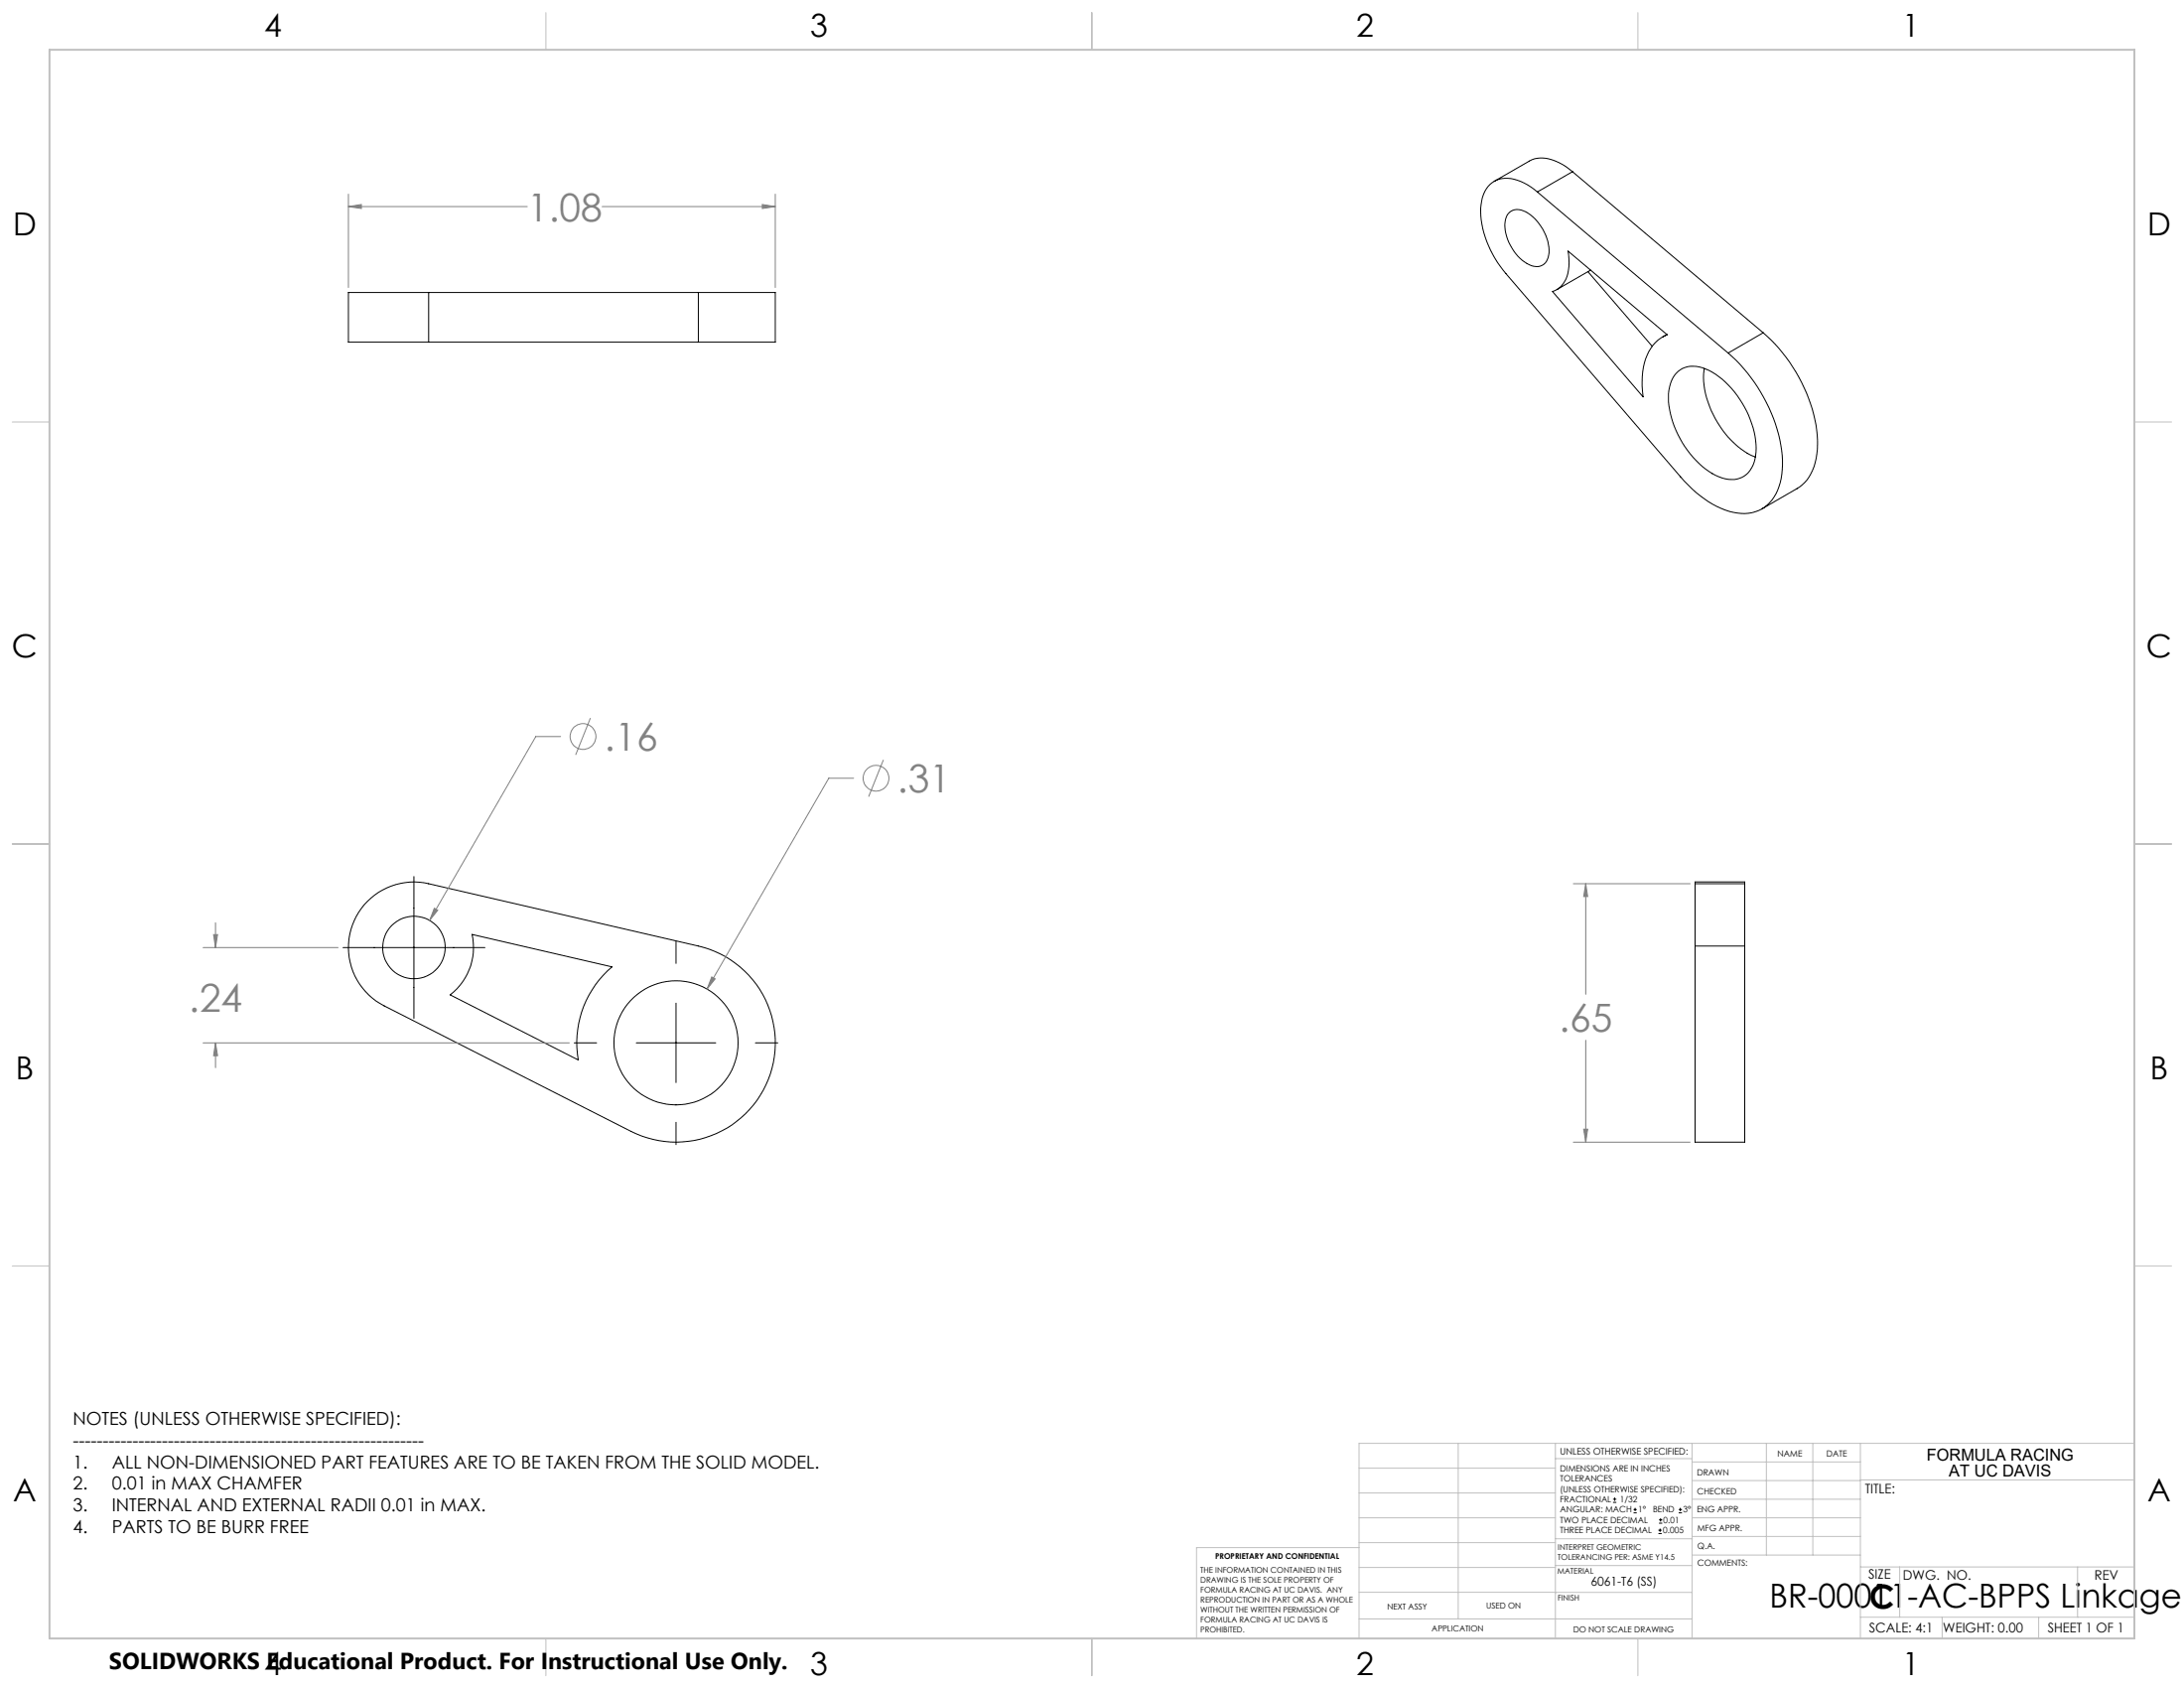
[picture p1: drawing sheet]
<svg xmlns="http://www.w3.org/2000/svg" width="559mm" height="432mm" viewBox="0 0 559 432" stroke-linecap="round" stroke-linejoin="round" font-family="sans-serif">
<g fill="none" stroke="#000" stroke-width=".25">
<path d="M386.3 54.3a4.2 4.2 0 0 1 5.3 .7 12.1 12.1 0 0 1 4.6 10.3 3.2 3.2 0 0 1-4.9 2.4 11.8 11.8 0 0 1-6.1-11.5l.4-1.1zM393.3 49.1a11.3 11.3 0 0 0-9.7-3.3 6.9 6.9 0 0 0-4.6 6.5 24.7 24.7 0 0 0 6.3 17.7l44.7 52a26.8 26.8 0 0 0 13.4 9.1 9.5 9.5 0 0 0 12.1-7.6 28.8 28.8 0 0 0-2.3-17.8 41.8 41.8 0 0 0-11-15.4M393.3 49.1l48.9 41.2M402.3 43.9a11.4 11.4 0 0 0-9.7-3.3l-1.3 .6-9 5.2M402.3 43.9l-9 5.2M402.3 43.9l48.8 41.2M109.7 74.8h-20.6v12.7h20.6M109.7 74.8v12.7M109.7 74.8h69M178.7 74.8h19.7v12.7h-19.7M178.7 74.8v12.7M401.2 64.2l25.3 21.4a11.1 11.1 0 0 0-6.2 9.5l-.1 3.8 .2 2.6-23.2-26.9a6.6 6.6 0 0 0 4.2-6.5z"/>
<path d="M406.3 69.5l16.4 19.1M407 69.1l-8.7 5M109.7 87.5h69M426.5 85.6l-1.1 .6M429.3 95a6.9 6.9 0 0 1 8-.2 24.4 24.4 0 0 1 12 20.8 6.7 6.7 0 0 1-5.6 7.1 13 13 0 0 1-9.7-4.8 24.5 24.5 0 0 1-7.1-17.1 8.3 8.3 0 0 1 2.4-5.8zM436.1 94.3a22.3 22.3 0 0 0 5.4 16.7 18.6 18.6 0 0 0 7.7 5.9M451.1 85.1a40.6 40.6 0 0 1 13.9 27.5 15.2 15.2 0 0 1-3.2 10.8l-1.4 1.2-9.6 5.6M451.1 85.1l-8.9 5.2M94.1 230.5a16.7 16.7 0 0 1 15.6-4.4l69 15.9a25.4 25.4 0 0 1 18.2 33.4 25.4 25.4 0 0 1-35.4 14l-63.2-32.1a16.7 16.7 0 0 1-4.2-26.8zM105.9 224.2v36.3M120.8 239l35.8 8.3a25.3 25.3 0 0 0-8.6 23.8l-32.8-16.6a15.4 15.4 0 0 0 5.6-15.5zM433.7 226.1v-.5h12.7v.5"/>
<path d="M433.7 226.1h12.7M433.7 226.1v15.9M446.4 226.1v15.9M87.8 242.4h36.3M173 240.7v5.8M173 256.6v20.3M433.7 242v50.2h12.7v-50.2M433.7 242h12.7M146.9 266.8h5.7M162.8 266.8h20.3M193.3 266.8h5.7M173 287.1v5.7"/>
<path d="M412.7 384.3h.9M412.7 383.5h.9M413.1 383.1v.8M418 387h.8M418 386.2h.8M418.4 385.7v.9M424.3 392.3h.9M424.3 391.4h.9M424.5 389.6h.8M424.5 388.8h.8M424.7 391v.9M424.9 388.4v.8"/>
<path d="M429.5 387h.9M429.5 386.2h.9M429.9 385.7v.9"/>
<circle cx="105.9" cy="242.4" r="8"/>
<circle cx="173" cy="266.8" r="15.9"/>
</g>
<g fill="none" stroke="#808080" stroke-width=".25">
<path d="M89.1 52.8l3.4-.5v1zM89.1 49.7v23.9M89.1 52.8h45.8M154.1 52.8h44.3M195.1 52.3l3.3 .5-3.3 .5zM198.4 49.7v23.9M143.4 188.4h-6.3l-27.2 47M151.1 183.7l-3.8 9.4M218.4 199.1h-6.3l-31.2 53.9M226 194.4l-3.7 9.4M54.6 239.1h1.1l-.6 3.3zM55.1 236v6.4"/>
<path d="M111.1 232.3l.9 .5-2.1 2.6zM402.6 226.1h29.8M405.7 226.1l.5 3.2h-1zM405.7 226.1v28.3M52 242.4h34.5M182.1 249.9l.9 .5-2.1 2.6zM52 266.8h93.7M55.1 266.8l.6 3.3h-1.1zM55.1 266.8v6.3M405.7 266.1v26.1M402.6 292.2h29.8M405.2 288.9h1l-.5 3.3z"/>
<circle cx="149.2" cy="188.4" r="3.3"/>
<circle cx="224.1" cy="199.1" r="3.3"/>
</g>
<g fill="none" stroke="#c0c0c0" stroke-width=".25">
<path d="M139.7 3.2v9.5M279.4 3.2v9.5M419.1 3.2v9.5M3.1 107.9h9.6M546.1 107.9h9.5M3.1 215.9h9.6M546.1 215.9h9.5M3.1 323.8h9.6M546.1 323.8h9.5M347.7 375.6h50.3M373.1 369.2v44.9M398 369.2v49.9"/>
<path d="M398 373.1h34.9M432.9 369.2v49.9M432.9 378.7h43.1M432.9 374h43.1M451.9 369.2v28.6M463.8 369.2v28.6M476 369.2v49.9M476 378.6h70.1M546.1 369.2h-198.4v49.9M347.7 394.6h50.3M347.7 388.3h50.3M347.7 381.9h50.3"/>
<path d="M347.7 395.9h-41.6v23.2M398 393.6h35M432.9 383.5h43.1M432.9 388.3h43.1M432.9 393h43.1M433 397.8h43M139.7 419.1v9.6M279.4 419.1v9.6M347.7 414.1h85.2M347.7 401h50.3M347.7 407.3h50.3M398 407.4h34.9"/>
<path d="M398 400.5h35M419.1 419.1v9.6M476 413.7h70.1M476 400.8h70.1M486.1 400.8v12.9M496.9 413.7v5.4M521.6 413.7v5.4M531.6 400.8v12.9"/>
</g>
<path d="M12.7 12.7h533.4v406.4h-533.4z" fill="none" stroke="#c0c0c0" stroke-width=".5"/>
<path d="M111.1 232.3l-1.2 3.1 2.1-2.6zM182.1 249.9l-1.2 3.1 2.1-2.6zM55.1 266.8l.6 3.3h-1.1zM54.6 239.1h1.1l-.6 3.3zM405.7 226.1l.5 3.2h-1zM405.2 288.9h1l-.5 3.3zM195.1 52.3l3.3 .5-3.3 .5zM89.1 52.8l3.4-.5v1z" fill="#808080"/>
<g font-size="9.9" fill="#808080">
<text x="134.9" y="56.6">1.08</text>
<text x="154.6" y="192.1">.16</text>
<text x="229.6" y="202.8">.31</text>
<text x="48.3" y="258.9">.24</text>
<text x="398.9" y="264">.65</text>
</g>
<g font-size="8.5">
<text x="452.7" y="411.3">BR-00011-AC-BPPS Linkage</text>
<text x="478.3" y="411.4">C</text>
</g>
<g font-size="8.1">
<text x="67.6" y="9.3">4</text>
<text x="207.3" y="9.3">3</text>
<text x="347" y="9.3">2</text>
<text x="486.7" y="9.3">1</text>
<text x="3.3" y="60.1">D</text>
<text x="549.4" y="60.1">D</text>
<text x="3" y="168">C</text>
<text x="549.1" y="168">C</text>
<text x="4" y="276">B</text>
<text x="550.1" y="276">B</text>
<text x="3.3" y="383.9">A</text>
<text x="549.4" y="383.9">A</text>
<text x="67.6" y="428.4">4</text>
<text x="207.3" y="428.4">3</text>
<text x="347" y="428.4">2</text>
<text x="486.7" y="428.4">1</text>
</g>
<text font-size="5.9" x="27.9" y="427">SOLIDWORKS Educational Product. For Instructional Use Only.</text>
<g font-size="4.6">
<text x="18.6" y="364.4">NOTES (UNLESS OTHERWISE SPECIFIED):</text>
<text x="18.6" y="370">-----------------------------------------------------------</text>
<text x="18.6" y="375.5">1.</text>
<text x="28.7" y="375.5">ALL NON-DIMENSIONED PART FEATURES ARE TO BE TAKEN FROM THE SOLID MODEL.</text>
<text x="18.6" y="381.1">2.</text>
<text x="28.7" y="381.1">0.01 in MAX CHAMFER</text>
<text x="18.6" y="386.7">3.</text>
<text x="28.7" y="386.7">INTERNAL AND EXTERNAL RADII 0.01 in MAX.</text>
<text x="18.6" y="392.3">4.</text>
<text x="28.7" y="392.3">PARTS TO BE BURR FREE</text>
</g>
<g font-size="4.2">
<text x="493" y="373.5">FORMULA RACING</text>
<text x="498.7" y="377.8">AT UC DAVIS</text>
</g>
<g font-size="3.4">
<text x="477.2" y="381.9">TITLE:</text>
<text x="478.1" y="404">SIZE</text>
<text x="486.9" y="404">DWG. NO.</text>
<text x="535.9" y="404.1">REV</text>
<text x="478.2" y="417.6">SCALE: 4:1</text>
<text x="497.1" y="417.7">WEIGHT: 0.00</text>
<text x="523.9" y="417.6">SHEET 1 OF 1</text>
</g>
<text font-size="3.2" x="407" y="405.7">6061-T6 (SS)</text>
<text font-size="2.4" x="399.2" y="372.1">UNLESS OTHERWISE SPECIFIED:</text>
<g font-size="2.2">
<text x="399.2" y="376.4">DIMENSIONS ARE IN INCHES</text>
<text x="434.2" y="377.3">DRAWN</text>
<text x="454.8" y="372.5">NAME</text>
<text x="467.3" y="372.6">DATE</text>
<text x="399.2" y="379">TOLERANCES</text>
<text x="399.2" y="381.7">(UNLESS OTHERWISE SPECIFIED):</text>
<text x="434.3" y="382.2">CHECKED</text>
<text x="399.2" y="389.6">TWO PLACE DECIMAL</text>
<text x="399.2" y="384.3">FRACTIONAL</text>
<text x="399.2" y="387">ANGULAR: MACH</text>
<text x="414.5" y="384.3">1/32</text>
<text x="419.1" y="387">1°</text>
<text x="422.9" y="387">BEND</text>
<text x="425.6" y="389.6">0.01</text>
<text x="430.6" y="387">3°</text>
<text x="434.2" y="386.9">ENG APPR.</text>
<text x="399.2" y="392.3">THREE PLACE DECIMAL</text>
<text x="425.5" y="392.3">0.005</text>
<text x="434.3" y="391.6">MFG APPR.</text>
<text x="434.3" y="396.3">Q.A.</text>
<text x="434.3" y="400.5">COMMENTS:</text>
</g>
<g font-size="2.1">
<text x="354.9" y="411.6">NEXT ASSY</text>
<text x="380.3" y="411.6">USED ON</text>
<text x="366.3" y="417.4">APPLICATION</text>
<text x="402.5" y="417.5">DO NOT SCALE DRAWING</text>
</g>
<g font-size="2">
<text x="310.9" y="398.8">PROPRIETARY AND CONFIDENTIAL</text>
<text x="398.6" y="396.5">INTERPRET GEOMETRIC</text>
<text x="398.6" y="399">TOLERANCING PER: ASME Y14.5</text>
<text x="307.2" y="402.4">THE INFORMATION CONTAINED IN THIS</text>
<text x="307.2" y="404.9">DRAWING IS THE SOLE PROPERTY OF</text>
<text x="307.2" y="407.5">FORMULA RACING AT UC DAVIS. ANY</text>
<text x="398.5" y="402.6">MATERIAL</text>
<text x="307.2" y="410">REPRODUCTION IN PART OR AS A WHOLE</text>
<text x="307.2" y="412.5">WITHOUT THE WRITTEN PERMISSION OF</text>
<text x="398.5" y="409.4">FINISH</text>
<text x="307.2" y="415">FORMULA RACING AT UC DAVIS IS</text>
<text x="307.2" y="417.6">PROHIBITED.</text>
</g>
</svg>
